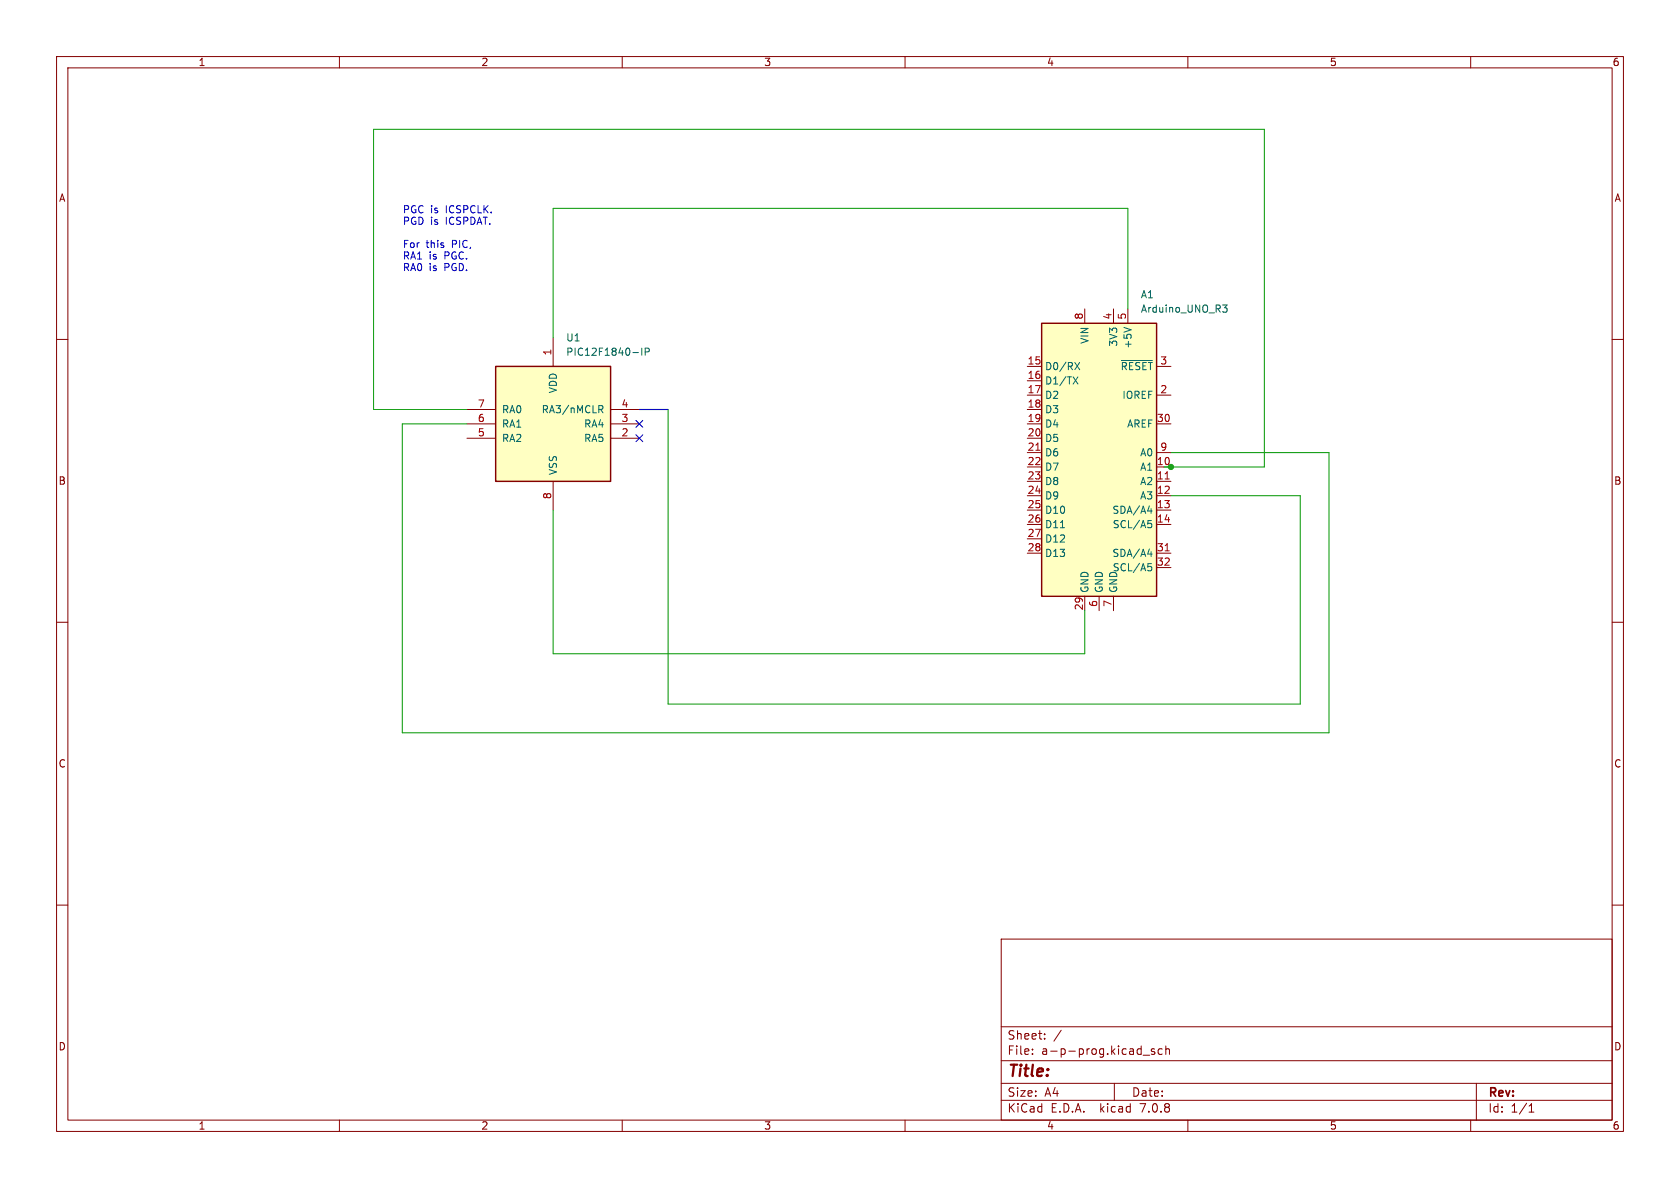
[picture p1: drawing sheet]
<svg xmlns="http://www.w3.org/2000/svg" width="297mm" height="210mm" viewBox="0 0 297 210" stroke-linecap="round" stroke-linejoin="round" font-family="sans-serif">
<g fill="none" stroke="#840000" stroke-width=".18">
<path d="M10 10h277v190h-277zM12 12h273v186h-273zM60 10v2M110 10v2M160 10v2M210 10v2M260 10v2M10 60h2M97.8 59.7v5.1M191.8 54.6v2.6M196.8 54.6v2.6M199.4 54.6v2.6"/>
<path d="M285 60h2M82.5 72.4h5.1M82.5 74.9h5.1M82.5 77.5h5.1M107.9 72.4h5.1M107.9 74.9h5.1M107.9 77.5h5.1M181.6 64.8h2.5M181.6 67.3h2.5M181.6 69.9h2.5M181.6 72.4h2.5M181.6 74.9h2.5"/>
<path d="M181.6 77.5h2.5M204.5 64.8h2.5M204.5 69.9h2.5M204.5 74.9h2.5M97.8 85.1v5.1M181.6 82.6h2.5M181.6 85.1h2.5M181.6 87.6h2.5M181.6 90.2h2.5M181.6 92.7h2.5M181.6 80h2.5M181.6 95.3h2.5"/>
<path d="M181.6 97.8h2.5M204.5 82.6h2.5M204.5 85.1h2.5M204.5 87.6h2.5M204.5 90.2h2.5M204.5 92.7h2.5M204.5 80h2.5M204.5 97.8h2.5M10 110h2M191.8 105.4v2.6M194.3 105.4v2.6M196.8 105.4v2.6"/>
<path d="M204.5 100.3h2.5M285 110h2M10 160h2M285 160h2M177 166h108v32h-108zM60 198v2M110 198v2M160 198v2M177 194.5h108M177 191.5h108M177 187.5h108M177 181.5h108"/>
<path d="M182.5 186.3v.1M182.5 185.5v.1M184.7 183.6v.1M184.7 182.8v.1M187.6 182.1l-1.3 2M197 191.5v3M202.1 186.5h1.1M204.1 185.5l-.4-.1-.2 .2 .1 .2 .5 .2v.3h-.6M205.5 185.5l-.5-.1-.3 .3v.4l.2 .2h.6M206.1 185.5l.2-.1 .4 .1v.9M206.1 184.9v1.5M210 198v2"/>
<path d="M260 198v2M261 191.5v6.5M270.3 196.6h.9M270.3 195.5l.4-.4v1.5"/>
</g>
<g fill="#ffffc2" stroke="#ffffc2" stroke-width=".18">
<path d="M184.1 57.2h20.4v48.2h-20.4z"/>
<path d="M87.6 64.8h20.3v20.3h-20.3z"/>
</g>
<path d="M184.1 57.2h20.4v48.2h-20.4zM87.6 64.8h20.3v20.3h-20.3z" fill="none" stroke="#840000" stroke-width=".25"/>
<path d="M183.1 79.6h.7M206 84.7h.7M206 97.4h.7" fill="none" stroke="#a90000" stroke-width=".18"/>
<g fill="none" stroke="#006464" stroke-width=".18">
<path d="M198.7 57.9l1.3 .4M216.1 53.9h.8l-.4 .5 .4 .1v.4l-.2 .3h-.4M105.9 71.7h.4l.3 .2-.1 .4-.6 .1M106.2 72.4l.4 .6M111.9 62.3h1M113.5 61.5v1.3M114.1 62.2l.6-.1 .1-.1-.1-.3-.6-.2v1.3M189.7 66.6l.9 1.3M190 64.1l.9 1.2M190.6 66.6l-.9 1.3M190.9 64.1l-.9 1.2M198.2 63.7h5.5"/>
<path d="M187.5 93.3h.7M202.9 90.3h.8M202.9 97.9h.8M203 92h.6M203 99.6h.6M203.1 92.5h.3l.2 .2-.1 .5-.4 .1M203.5 89.9v.8M203.5 97.5v.9M203.1 100.1h.3l.2 .3-.1 .4-.4 .1"/>
</g>
<path d="M199.4 54.6v-17.8h-101.6v22.9M82.5 72.4h-16.5v-49.5h157.5v59.7h-17.8M82.5 74.9h-11.4v54.6h163.8v-49.5h-27.9M118.1 72.4v52.1h111.8v-36.9h-22.9M97.8 90.2v25.4h94v-7.6" fill="none" stroke="#009600" stroke-width=".18"/>
<path d="M113 72.4h5.1" fill="none" stroke="#0000c2" stroke-width=".2"/>
<path d="M112.4 76.9l1.2 1.2M112.4 74.3l1.2 1.2M113.6 76.9l-1.2 1.2M113.6 74.3l-1.2 1.2" fill="none" stroke="#000084" stroke-width=".18"/>
<circle cx="207" cy="82.6" r=".46" fill="#009600" stroke="#009600" stroke-width=".18"/>
<text font-size="2.8" fill="#840000" x="178" y="190.9">Title:</text>
<g font-size="2.1" fill="#840000">
<text x="178" y="184">Sheet:</text>
<text x="178" y="186.7">File:</text>
<text x="184.1" y="186.7">a-p-prog.kicad_sch</text>
<text x="178" y="196.9">KiCad</text>
<text x="178" y="194.1">Size:</text>
<text x="184.7" y="194.1">A4</text>
<text x="185.7" y="196.9">E.D.A.</text>
<text x="194.6" y="196.9">kicad</text>
<text x="200" y="194.1">Date:</text>
<text x="201.8" y="196.9">7.0.8</text>
<text x="263" y="194.3">Rev:</text>
<text x="263" y="196.9">Id:</text>
<text x="267.1" y="196.9">1/1</text>
</g>
<g font-size="1.8" fill="#840000">
<text x="35" y="11.9">1</text>
<text x="85" y="11.9">2</text>
<text x="135" y="11.9">3</text>
<text x="185" y="11.9">4</text>
<text x="235" y="11.9">5</text>
<text x="285" y="11.9">6</text>
<text x="10.3" y="35.9">A</text>
<text x="285.3" y="35.9">A</text>
<text x="10.3" y="85.9">B</text>
<text x="285.3" y="85.9">B</text>
<text x="10.3" y="135.9">C</text>
<text x="285.3" y="135.9">C</text>
<text x="10.3" y="185.9">D</text>
<text x="285.3" y="185.9">D</text>
<text x="35" y="199.9">1</text>
<text x="85" y="199.9">2</text>
<text x="135" y="199.9">3</text>
<text x="185" y="199.9">4</text>
<text x="235" y="199.9">5</text>
<text x="285" y="199.9">6</text>
</g>
<g font-size="1.8" fill="#0000c2">
<text x="71.1" y="37.8">PGC is</text>
<text x="71.1" y="39.8">PGD is</text>
<text x="78.9" y="37.8">ICSPCLK.</text>
<text x="78.9" y="39.8">ICSPDAT.</text>
<text x="71.1" y="43.9">For</text>
<text x="71.1" y="46">RA1</text>
<text x="75.3" y="43.9">this</text>
<text x="75.9" y="46">is</text>
<text x="78.7" y="46">PGC.</text>
<text x="80" y="43.9">PIC,</text>
<text x="71.1" y="48">RA0</text>
<text x="75.9" y="48">is</text>
<text x="78.7" y="48">PGD.</text>
</g>
<g font-size="1.8" fill="#006464">
<text x="201.6" y="52.9">A1</text>
<text x="201.6" y="55.5">Arduino_UNO_R3</text>
<text x="100" y="60.6">U1</text>
<text x="100" y="63.1">PIC12F1840-IP</text>
<text x="184.7" y="65.6">D0/RX</text>
<text x="192.6" y="60.9" transform="rotate(-90 192.6 60.9)">VIN</text>
<text x="197.7" y="61.4" transform="rotate(-90 197.7 61.4)">3V3</text>
<text x="198" y="65.6">~{RESET}</text>
<text x="200.3" y="61.7" transform="rotate(-90 200.3 61.7)">+5V</text>
<text x="98.7" y="69.6" transform="rotate(-90 98.7 69.6)">VDD</text>
<text x="184.7" y="68.2">D1/TX</text>
<text x="184.7" y="70.7">D2</text>
<text x="198.3" y="70.7">IOREF</text>
<text x="88.6" y="75.8">RA1</text>
<text x="88.6" y="73.3">RA0</text>
<text x="95.7" y="73.3">RA3/nMCLR</text>
<text x="103.2" y="75.8">RA4</text>
<text x="184.7" y="73.3">D3</text>
<text x="184.7" y="75.8">D4</text>
<text x="199.2" y="75.8">AREF</text>
<text x="88.6" y="78.3">RA2</text>
<text x="103.2" y="78.3">RA5</text>
<text x="184.7" y="78.3">D5</text>
<text x="184.7" y="80.9">D6</text>
<text x="184.7" y="83.4">D7</text>
<text x="201.5" y="83.4">A1</text>
<text x="201.5" y="80.9">A0</text>
<text x="98.7" y="84.1" transform="rotate(-90 98.7 84.1)">VSS</text>
<text x="184.7" y="86">D8</text>
<text x="184.7" y="88.5">D9</text>
<text x="201.5" y="86">A2</text>
<text x="201.5" y="88.5">A3</text>
<text x="184.7" y="91">D10</text>
<text x="184.7" y="93.6">D11</text>
<text x="196.6" y="91">SDA/A4</text>
<text x="196.6" y="93.6">SCL/A5</text>
<text x="184.7" y="96.1">D12</text>
<text x="184.7" y="98.7">D13</text>
<text x="196.6" y="98.7">SDA/A4</text>
<text x="196.6" y="101.2">SCL/A5</text>
<text x="192.6" y="104.9" transform="rotate(-90 192.6 104.9)">GND</text>
<text x="195.2" y="104.9" transform="rotate(-90 195.2 104.9)">GND</text>
<text x="197.7" y="104.9" transform="rotate(-90 197.7 104.9)">GND</text>
</g>
<g font-size="1.8" fill="#a90000">
<text x="191.5" y="56.6" transform="rotate(-90 191.5 56.6)">8</text>
<text x="196.6" y="56.6" transform="rotate(-90 196.6 56.6)">4</text>
<text x="199.1" y="56.6" transform="rotate(-90 199.1 56.6)">5</text>
<text x="97.5" y="62.9" transform="rotate(-90 97.5 62.9)">1</text>
<text x="181.6" y="64.5">15</text>
<text x="205" y="64.5">3</text>
<text x="181.6" y="67.1">16</text>
<text x="181.6" y="69.6">17</text>
<text x="205" y="69.6">2</text>
<text x="84.4" y="77.2">5</text>
<text x="84.4" y="74.7">6</text>
<text x="84.4" y="72.1">7</text>
<text x="109.8" y="77.2">2</text>
<text x="109.8" y="74.7">3</text>
<text x="109.8" y="72.1">4</text>
<text x="181.6" y="72.1">18</text>
<text x="181.6" y="74.7">19</text>
<text x="181.6" y="77.2">20</text>
<text x="204.4" y="74.7">30</text>
<text x="181.6" y="79.8">21</text>
<text x="181.6" y="82.3">22</text>
<text x="204.4" y="82.3">10</text>
<text x="205" y="79.8">9</text>
<text x="97.5" y="88.3" transform="rotate(-90 97.5 88.3)">8</text>
<text x="181.6" y="84.8">23</text>
<text x="181.6" y="87.4">24</text>
<text x="181.6" y="89.9">25</text>
<text x="204.4" y="84.8">11</text>
<text x="204.4" y="87.4">12</text>
<text x="204.4" y="89.9">13</text>
<text x="181.6" y="92.5">26</text>
<text x="181.6" y="95">27</text>
<text x="204.4" y="92.5">14</text>
<text x="181.6" y="97.5">28</text>
<text x="204.4" y="97.5">31</text>
<text x="204.4" y="100.1">32</text>
<text x="191.5" y="108" transform="rotate(-90 191.5 108)">29</text>
<text x="194.1" y="107.4" transform="rotate(-90 194.1 107.4)">6</text>
<text x="196.6" y="107.4" transform="rotate(-90 196.6 107.4)">7</text>
</g>
</svg>
